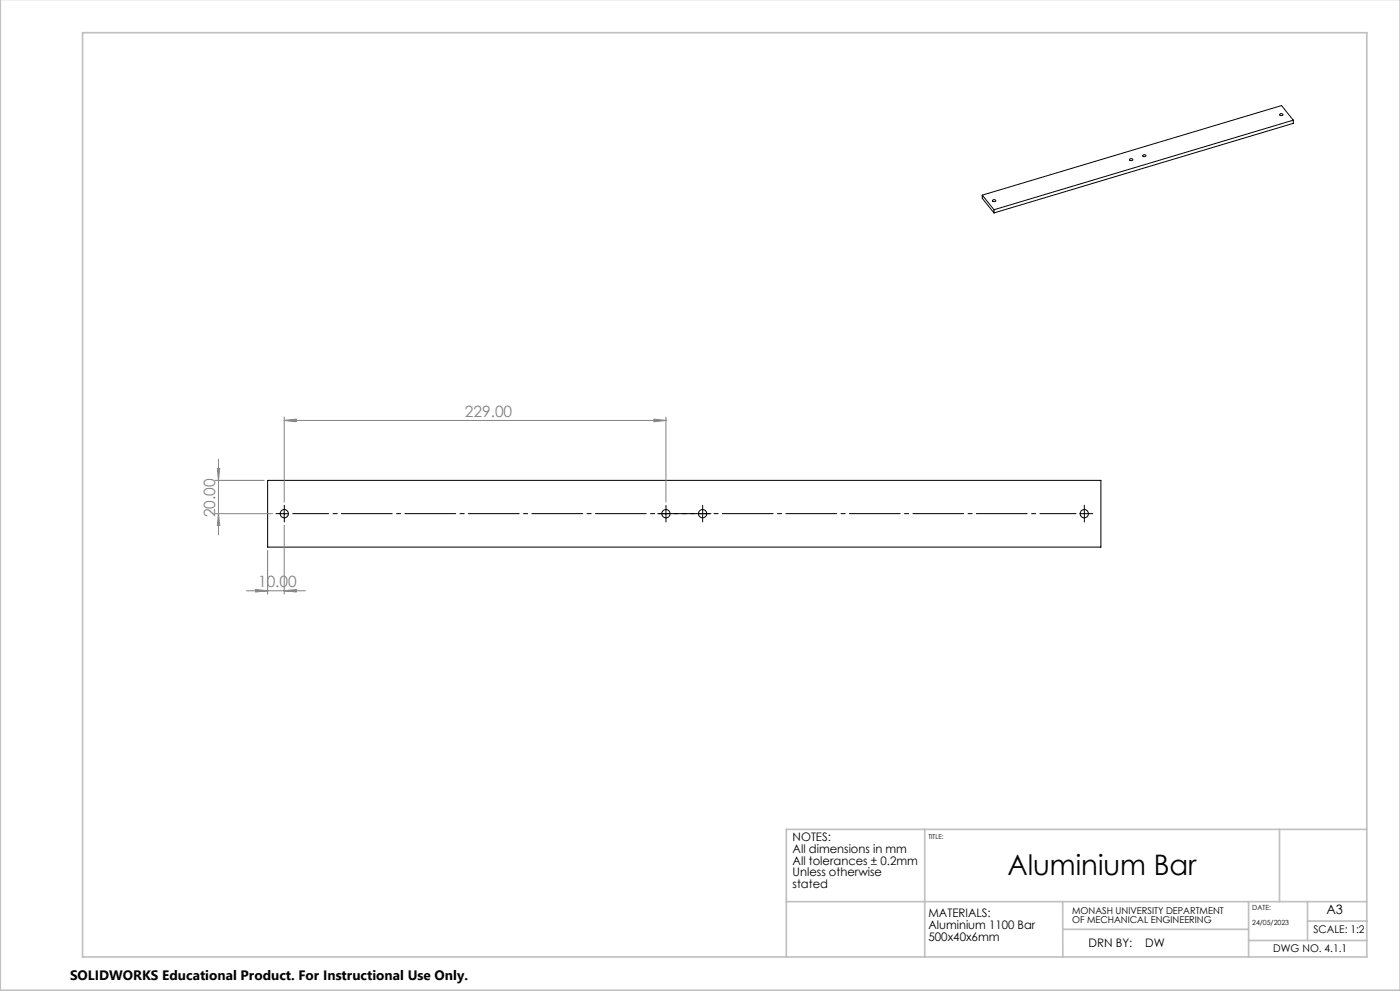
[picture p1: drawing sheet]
<svg xmlns="http://www.w3.org/2000/svg" width="420mm" height="297mm" viewBox="0 0 420 297" stroke-linecap="round" stroke-linejoin="round" font-family="sans-serif">
<g fill="none" stroke="#000" stroke-width=".3">
<path d="M383.9 34.3a.46 .46 0 0 1 .6-.3 .46 .46 0 0 1 .3 .6h-.7zM388 36v1l-89.8 26.8M388 36l-89.8 26.9M388 36l-3.5-4.4-89.8 26.9M294.7 58.5l3.5 4.4M294.7 58.5v.9l3.5 4.4M297.9 59.9a.44 .44 0 0 1 .5-.1 .44 .44 0 0 1 .2 .6 .45 .45 0 0 1-.5 .1 .45 .45 0 0 1-.2-.6zM338.9 47.7a.46 .46 0 0 1 .5-.2 .46 .46 0 0 1 .3 .5l-.7 .1zM342.8 46.6a.54 .54 0 0 1 .6-.2 .54 .54 0 0 1 .4 .3 .52 .52 0 0 1-.6 .3 .52 .52 0 0 1-.4-.4zM298.2 62.9v.9M80.3 144h250v20h-250zM84 153.9h2.5"/>
<path d="M85.3 152.7v2.5M198.5 153.9h2.5M199.8 152.7v2.5"/>
<circle cx="85.3" cy="154" r="1.25"/>
<circle cx="199.8" cy="154" r="1.25"/>
<circle cx="210.8" cy="153.9" r="1.26"/>
<circle cx="325.3" cy="153.9" r="1.26"/>
</g>
<g fill="none" stroke="#000" stroke-width=".3" stroke-dasharray="15.2 1.3 1.3 1.3">
<path d="M84 153.9h-1.2M85.3 152.7v-1.3M85.3 155.2v1.2M198.5 153.9h-1.2M199.8 152.7v-1.3M199.8 155.2v1.2M210.8 153.9v-1.2M210.8 153.9h-1.3M210.8 153.9v1.3M210.8 153.9h1.2M210.8 152.7v-1.3M210.8 155.2v1.2"/>
<path d="M212 153.9h1.3M325.3 153.9v-1.2M325.3 153.9h-1.3M325.3 153.9v1.3M325.3 153.9h1.2M325.3 152.7v-1.3M325.3 155.2v1.2M326.5 153.9h1.3"/>
</g>
<path d="M87.8 153.9h235" fill="none" stroke="#000" stroke-width=".3" stroke-dasharray="15.2 1.3 1.3 1.3" stroke-dashoffset="4.4"/>
<path d="M202.3 153.9h6" fill="none" stroke="#000" stroke-width=".3" stroke-dasharray="15.2 1.3 1.3 1.3" stroke-dashoffset="14.1"/>
<path d="M.1 -.1v296.9h419.9M24.8 9.8h385.2v277h-385.2zM277.4 248.6v38.2M383.9 248.6v21.6M410 248.6h-174.1v38.2M235.9 270.2h174.1M318.8 270.2v16.6M318.8 278.5h55.8M374.6 270.2v16.6M392.3 270.2v11.7M392.3 276h17.8M374.6 281.9h35.4" fill="none" stroke="#c0c0c0" stroke-width=".5"/>
<g fill="none" stroke="#808080" stroke-width=".3">
<path d="M65.5 137.6v22.7M85.3 125v25.5M85.3 126l3.5-.4v.8zM85.3 126h114.5M196.2 125.6l3.6 .4-3.6 .4zM199.8 125v25.5M64.6 153.9h17.2M64.6 144h14.7M65.2 140.4h.7l-.4 3.6zM65.5 153.9l.4 3.6h-.7zM85.3 157.4v20.6M73.9 177.1h17.7"/>
<path d="M76.7 176.7l3.6 .4-3.6 .3zM80.3 165v13M85.3 177.1l3.5-.4v.7z"/>
</g>
<text font-size="8.5" x="302.2" y="262.1">Aluminium Bar</text>
<g font-size="4.7" fill="#808080">
<text x="139.5" y="125">229.00</text>
<text x="64.6" y="155.1" transform="rotate(-90 64.6 155.1)">20.00</text>
<text x="77.4" y="176">10.00</text>
</g>
<text font-size="4.1" x="21" y="293.7">SOLIDWORKS Educational Product. For Instructional Use Only.</text>
<text font-size="3.9" x="398" y="273.9">A3</text>
<g font-size="3.5">
<text x="237.8" y="252.1">NOTES:</text>
<text x="237.8" y="255.6">All dimensions in mm</text>
<text x="237.8" y="259.2">All tolerances ± 0.2mm</text>
<text x="237.8" y="262.7">Unless otherwise</text>
<text x="237.8" y="266.2">stated</text>
<text x="278.5" y="275">MATERIALS:</text>
<text x="278.5" y="278.5">Aluminium 1100 Bar</text>
<text x="278.5" y="282">500x40x6mm</text>
<text x="326.5" y="283.8">DRN BY:</text>
<text x="343.6" y="283.8">DW</text>
</g>
<g font-size="3.2">
<text x="394" y="279.5">SCALE: 1:2</text>
<text x="382" y="285.4">DWG NO. 4.1.1</text>
</g>
<g font-size="2.8">
<text x="321.6" y="273.9">MONASH UNIVERSITY DEPARTMENT</text>
<text x="321.6" y="276.8">OF MECHANICAL ENGINEERING</text>
</g>
<g font-size="2.1">
<text x="375.7" y="272.8">DATE:</text>
<text x="375.7" y="277.1">24/05/2023</text>
</g>
<text font-size="2" x="278.5" y="251.4">TITLE:</text>
</svg>
